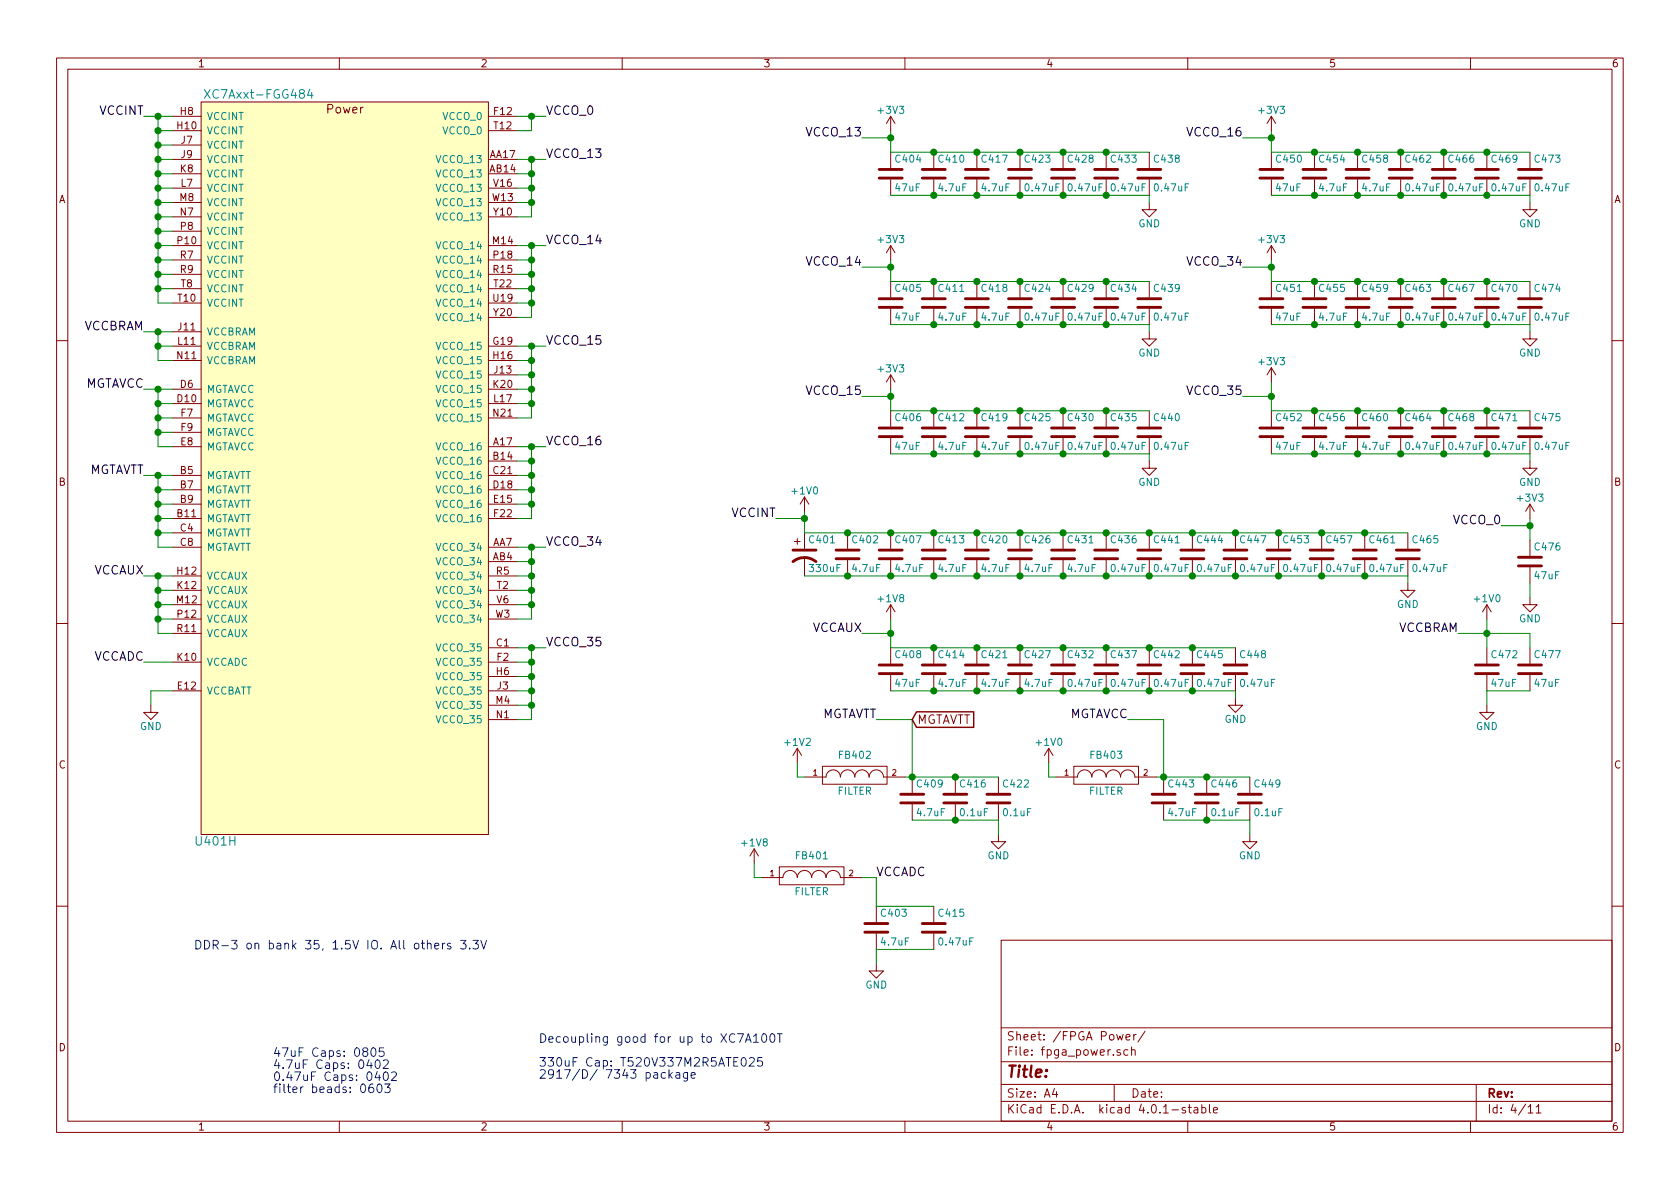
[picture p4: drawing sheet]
EESchema Schematic File Version 2
LIBS:artix7_pcie_pcb-rescue
LIBS:power
LIBS:device
LIBS:transistors
LIBS:conn
LIBS:linear
LIBS:regul
LIBS:74xx
LIBS:cmos4000
LIBS:adc-dac
LIBS:memory
LIBS:xilinx
LIBS:microcontrollers
LIBS:dsp
LIBS:microchip
LIBS:analog_switches
LIBS:motorola
LIBS:texas
LIBS:intel
LIBS:audio
LIBS:interface
LIBS:digital-audio
LIBS:philips
LIBS:display
LIBS:cypress
LIBS:siliconi
LIBS:opto
LIBS:atmel
LIBS:contrib
LIBS:valves
LIBS:wbraun_ic_lib
LIBS:artix7_pcie_pcb-cache
EELAYER 25 0
EELAYER END
$Descr A4 11693 8268
encoding utf-8
Sheet 4 11
Title ""
Date ""
Rev ""
Comp ""
Comment1 ""
Comment2 ""
Comment3 ""
Comment4 ""
$EndDescr
$Comp
L XC7Axxt-FGG484-RESCUE-artix7_pcie_pcb U401
U 8 1
P 2400 3250
AR Path="/56186E99" Ref="U401"  Part="8" 
AR Path="/56184126/56186E99" Ref="U401"  Part="8" 
F 0 "U401" H 1500 650 60  0000 C CNN
F 1 "XC7Axxt-FGG484" H 1800 5850 60  0000 C CNN
F 2 "wbraun_smd:BGA_484_22x22_FULLARRAY_1MM" H 2400 3300 60  0001 C CNN
F 3 "" H 2400 3300 60  0000 C CNN
	8    2400 3250
	1    0    0    -1  
$EndComp
$Comp
L C C454
U 1 1
P 9150 1200
F 0 "C454" H 9175 1300 50  0000 L CNN
F 1 "4.7uF" H 9175 1100 50  0000 L CNN
F 2 "wbraun_smd:0402_in_grid" H 9188 1050 30  0001 C CNN
F 3 "" H 9150 1200 60  0000 C CNN
	1    9150 1200
	1    0    0    -1  
$EndComp
$Comp
L C C458
U 1 1
P 9450 1200
F 0 "C458" H 9475 1300 50  0000 L CNN
F 1 "4.7uF" H 9475 1100 50  0000 L CNN
F 2 "wbraun_smd:0402_in_grid" H 9488 1050 30  0001 C CNN
F 3 "" H 9450 1200 60  0000 C CNN
	1    9450 1200
	1    0    0    -1  
$EndComp
$Comp
L C C450
U 1 1
P 8850 1200
F 0 "C450" H 8875 1300 50  0000 L CNN
F 1 "47uF" H 8875 1100 50  0000 L CNN
F 2 "wbraun_smd:C_0805" H 8888 1050 30  0001 C CNN
F 3 "" H 8850 1200 60  0000 C CNN
	1    8850 1200
	1    0    0    -1  
$EndComp
$Comp
L C C462
U 1 1
P 9750 1200
F 0 "C462" H 9775 1300 50  0000 L CNN
F 1 "0.47uF" H 9775 1100 50  0000 L CNN
F 2 "wbraun_smd:0402_in_grid" H 9788 1050 30  0001 C CNN
F 3 "" H 9750 1200 60  0000 C CNN
	1    9750 1200
	1    0    0    -1  
$EndComp
$Comp
L C C466
U 1 1
P 10050 1200
F 0 "C466" H 10075 1300 50  0000 L CNN
F 1 "0.47uF" H 10075 1100 50  0000 L CNN
F 2 "wbraun_smd:0402_in_grid" H 10088 1050 30  0001 C CNN
F 3 "" H 10050 1200 60  0000 C CNN
	1    10050 1200
	1    0    0    -1  
$EndComp
$Comp
L C C469
U 1 1
P 10350 1200
F 0 "C469" H 10375 1300 50  0000 L CNN
F 1 "0.47uF" H 10375 1100 50  0000 L CNN
F 2 "wbraun_smd:0402_in_grid" H 10388 1050 30  0001 C CNN
F 3 "" H 10350 1200 60  0000 C CNN
	1    10350 1200
	1    0    0    -1  
$EndComp
$Comp
L C C473
U 1 1
P 10650 1200
F 0 "C473" H 10675 1300 50  0000 L CNN
F 1 "0.47uF" H 10675 1100 50  0000 L CNN
F 2 "wbraun_smd:0402_in_grid" H 10688 1050 30  0001 C CNN
F 3 "" H 10650 1200 60  0000 C CNN
	1    10650 1200
	1    0    0    -1  
$EndComp
$Comp
L GND #PWR047
U 1 1
P 10650 1400
F 0 "#PWR047" H 10650 1150 50  0001 C CNN
F 1 "GND" H 10650 1250 50  0000 C CNN
F 2 "" H 10650 1400 60  0000 C CNN
F 3 "" H 10650 1400 60  0000 C CNN
	1    10650 1400
	1    0    0    -1  
$EndComp
Wire Wire Line
	8850 1050 10650 1050
Connection ~ 9150 1050
Connection ~ 9450 1050
Connection ~ 9750 1050
Connection ~ 10050 1050
Connection ~ 10350 1050
Wire Wire Line
	8850 1350 10650 1350
Connection ~ 9150 1350
Connection ~ 9450 1350
Connection ~ 9750 1350
Connection ~ 10050 1350
Connection ~ 10350 1350
Wire Wire Line
	8850 900  8850 1050
Wire Wire Line
	8850 950  8650 950 
$Comp
L C C455
U 1 1
P 9150 2100
F 0 "C455" H 9175 2200 50  0000 L CNN
F 1 "4.7uF" H 9175 2000 50  0000 L CNN
F 2 "wbraun_smd:0402_in_grid" H 9188 1950 30  0001 C CNN
F 3 "" H 9150 2100 60  0000 C CNN
	1    9150 2100
	1    0    0    -1  
$EndComp
$Comp
L C C459
U 1 1
P 9450 2100
F 0 "C459" H 9475 2200 50  0000 L CNN
F 1 "4.7uF" H 9475 2000 50  0000 L CNN
F 2 "wbraun_smd:0402_in_grid" H 9488 1950 30  0001 C CNN
F 3 "" H 9450 2100 60  0000 C CNN
	1    9450 2100
	1    0    0    -1  
$EndComp
$Comp
L C C451
U 1 1
P 8850 2100
F 0 "C451" H 8875 2200 50  0000 L CNN
F 1 "47uF" H 8875 2000 50  0000 L CNN
F 2 "wbraun_smd:C_0805" H 8888 1950 30  0001 C CNN
F 3 "" H 8850 2100 60  0000 C CNN
	1    8850 2100
	1    0    0    -1  
$EndComp
$Comp
L C C463
U 1 1
P 9750 2100
F 0 "C463" H 9775 2200 50  0000 L CNN
F 1 "0.47uF" H 9775 2000 50  0000 L CNN
F 2 "wbraun_smd:0402_in_grid" H 9788 1950 30  0001 C CNN
F 3 "" H 9750 2100 60  0000 C CNN
	1    9750 2100
	1    0    0    -1  
$EndComp
$Comp
L C C467
U 1 1
P 10050 2100
F 0 "C467" H 10075 2200 50  0000 L CNN
F 1 "0.47uF" H 10075 2000 50  0000 L CNN
F 2 "wbraun_smd:0402_in_grid" H 10088 1950 30  0001 C CNN
F 3 "" H 10050 2100 60  0000 C CNN
	1    10050 2100
	1    0    0    -1  
$EndComp
$Comp
L C C470
U 1 1
P 10350 2100
F 0 "C470" H 10375 2200 50  0000 L CNN
F 1 "0.47uF" H 10375 2000 50  0000 L CNN
F 2 "wbraun_smd:0402_in_grid" H 10388 1950 30  0001 C CNN
F 3 "" H 10350 2100 60  0000 C CNN
	1    10350 2100
	1    0    0    -1  
$EndComp
$Comp
L C C474
U 1 1
P 10650 2100
F 0 "C474" H 10675 2200 50  0000 L CNN
F 1 "0.47uF" H 10675 2000 50  0000 L CNN
F 2 "wbraun_smd:0402_in_grid" H 10688 1950 30  0001 C CNN
F 3 "" H 10650 2100 60  0000 C CNN
	1    10650 2100
	1    0    0    -1  
$EndComp
$Comp
L GND #PWR048
U 1 1
P 10650 2300
F 0 "#PWR048" H 10650 2050 50  0001 C CNN
F 1 "GND" H 10650 2150 50  0000 C CNN
F 2 "" H 10650 2300 60  0000 C CNN
F 3 "" H 10650 2300 60  0000 C CNN
	1    10650 2300
	1    0    0    -1  
$EndComp
Wire Wire Line
	8850 1950 10650 1950
Connection ~ 9150 1950
Connection ~ 9450 1950
Connection ~ 9750 1950
Connection ~ 10050 1950
Connection ~ 10350 1950
Wire Wire Line
	8850 2250 10650 2250
Connection ~ 9150 2250
Connection ~ 9450 2250
Connection ~ 9750 2250
Connection ~ 10050 2250
Connection ~ 10350 2250
Wire Wire Line
	8850 1800 8850 1950
Wire Wire Line
	8850 1850 8650 1850
$Comp
L C C456
U 1 1
P 9150 3000
F 0 "C456" H 9175 3100 50  0000 L CNN
F 1 "4.7uF" H 9175 2900 50  0000 L CNN
F 2 "wbraun_smd:0402_in_grid" H 9188 2850 30  0001 C CNN
F 3 "" H 9150 3000 60  0000 C CNN
	1    9150 3000
	1    0    0    -1  
$EndComp
$Comp
L C C460
U 1 1
P 9450 3000
F 0 "C460" H 9475 3100 50  0000 L CNN
F 1 "4.7uF" H 9475 2900 50  0000 L CNN
F 2 "wbraun_smd:0402_in_grid" H 9488 2850 30  0001 C CNN
F 3 "" H 9450 3000 60  0000 C CNN
	1    9450 3000
	1    0    0    -1  
$EndComp
$Comp
L C C452
U 1 1
P 8850 3000
F 0 "C452" H 8875 3100 50  0000 L CNN
F 1 "47uF" H 8875 2900 50  0000 L CNN
F 2 "wbraun_smd:C_0805" H 8888 2850 30  0001 C CNN
F 3 "" H 8850 3000 60  0000 C CNN
	1    8850 3000
	1    0    0    -1  
$EndComp
$Comp
L C C464
U 1 1
P 9750 3000
F 0 "C464" H 9775 3100 50  0000 L CNN
F 1 "0.47uF" H 9775 2900 50  0000 L CNN
F 2 "wbraun_smd:0402_in_grid" H 9788 2850 30  0001 C CNN
F 3 "" H 9750 3000 60  0000 C CNN
	1    9750 3000
	1    0    0    -1  
$EndComp
$Comp
L C C468
U 1 1
P 10050 3000
F 0 "C468" H 10075 3100 50  0000 L CNN
F 1 "0.47uF" H 10075 2900 50  0000 L CNN
F 2 "wbraun_smd:0402_in_grid" H 10088 2850 30  0001 C CNN
F 3 "" H 10050 3000 60  0000 C CNN
	1    10050 3000
	1    0    0    -1  
$EndComp
$Comp
L C C471
U 1 1
P 10350 3000
F 0 "C471" H 10375 3100 50  0000 L CNN
F 1 "0.47uF" H 10375 2900 50  0000 L CNN
F 2 "wbraun_smd:0402_in_grid" H 10388 2850 30  0001 C CNN
F 3 "" H 10350 3000 60  0000 C CNN
	1    10350 3000
	1    0    0    -1  
$EndComp
$Comp
L C C475
U 1 1
P 10650 3000
F 0 "C475" H 10675 3100 50  0000 L CNN
F 1 "0.47uF" H 10675 2900 50  0000 L CNN
F 2 "wbraun_smd:0402_in_grid" H 10688 2850 30  0001 C CNN
F 3 "" H 10650 3000 60  0000 C CNN
	1    10650 3000
	1    0    0    -1  
$EndComp
$Comp
L GND #PWR049
U 1 1
P 10650 3200
F 0 "#PWR049" H 10650 2950 50  0001 C CNN
F 1 "GND" H 10650 3050 50  0000 C CNN
F 2 "" H 10650 3200 60  0000 C CNN
F 3 "" H 10650 3200 60  0000 C CNN
	1    10650 3200
	1    0    0    -1  
$EndComp
Wire Wire Line
	8850 2850 10650 2850
Connection ~ 9150 2850
Connection ~ 9450 2850
Connection ~ 9750 2850
Connection ~ 10050 2850
Connection ~ 10350 2850
Wire Wire Line
	8850 3150 10650 3150
Connection ~ 9150 3150
Connection ~ 9450 3150
Connection ~ 9750 3150
Connection ~ 10050 3150
Connection ~ 10350 3150
Wire Wire Line
	8850 2650 8850 2850
Wire Wire Line
	8850 2750 8650 2750
Wire Wire Line
	3600 1100 3800 1100
Wire Wire Line
	3700 1100 3700 1500
Wire Wire Line
	3700 1500 3600 1500
Wire Wire Line
	3600 1400 3700 1400
Connection ~ 3700 1400
Wire Wire Line
	3600 1300 3700 1300
Connection ~ 3700 1300
Wire Wire Line
	3600 1200 3700 1200
Connection ~ 3700 1200
Connection ~ 3700 1100
Wire Wire Line
	3600 1700 3800 1700
Wire Wire Line
	3700 1700 3700 2200
Wire Wire Line
	3700 2200 3600 2200
Connection ~ 3700 1700
Wire Wire Line
	3600 2100 3700 2100
Connection ~ 3700 2100
Wire Wire Line
	3600 2000 3700 2000
Connection ~ 3700 2000
Wire Wire Line
	3600 1900 3700 1900
Connection ~ 3700 1900
Wire Wire Line
	3600 1800 3700 1800
Connection ~ 3700 1800
Wire Wire Line
	3700 2400 3700 2900
Wire Wire Line
	3700 2900 3600 2900
Wire Wire Line
	3600 2400 3800 2400
Connection ~ 3700 2400
Wire Wire Line
	3600 2500 3700 2500
Connection ~ 3700 2500
Wire Wire Line
	3600 2600 3700 2600
Connection ~ 3700 2600
Wire Wire Line
	3600 2700 3700 2700
Connection ~ 3700 2700
Wire Wire Line
	3600 2800 3700 2800
Connection ~ 3700 2800
Wire Wire Line
	3600 3100 3800 3100
Wire Wire Line
	3700 3100 3700 3600
Wire Wire Line
	3700 3600 3600 3600
Connection ~ 3700 3100
Wire Wire Line
	3600 3500 3700 3500
Connection ~ 3700 3500
Wire Wire Line
	3600 3400 3700 3400
Connection ~ 3700 3400
Wire Wire Line
	3600 3300 3700 3300
Connection ~ 3700 3300
Wire Wire Line
	3600 3200 3700 3200
Connection ~ 3700 3200
Wire Wire Line
	3600 3800 3800 3800
Wire Wire Line
	3700 3800 3700 4300
Wire Wire Line
	3700 4200 3600 4200
Connection ~ 3700 3800
Wire Wire Line
	3600 3900 3700 3900
Connection ~ 3700 3900
Wire Wire Line
	3600 4000 3700 4000
Connection ~ 3700 4000
Wire Wire Line
	3600 4100 3700 4100
Connection ~ 3700 4100
Wire Wire Line
	3600 4500 3800 4500
Wire Wire Line
	3700 4500 3700 5000
Wire Wire Line
	3700 5000 3600 5000
Wire Wire Line
	3600 4900 3700 4900
Connection ~ 3700 4900
Wire Wire Line
	3600 4800 3700 4800
Connection ~ 3700 4800
Wire Wire Line
	3600 4700 3700 4700
Connection ~ 3700 4700
Wire Wire Line
	3600 4600 3700 4600
Connection ~ 3700 4600
Connection ~ 3700 4500
Wire Wire Line
	1000 800  1200 800 
Wire Wire Line
	1100 800  1100 2100
Wire Wire Line
	1100 2100 1200 2100
Wire Wire Line
	1200 2000 1100 2000
Connection ~ 1100 2000
Wire Wire Line
	1200 1900 1100 1900
Connection ~ 1100 1900
Wire Wire Line
	1200 1800 1100 1800
Connection ~ 1100 1800
Wire Wire Line
	1200 1700 1100 1700
Connection ~ 1100 1700
Wire Wire Line
	1200 1600 1100 1600
Connection ~ 1100 1600
Wire Wire Line
	1200 1500 1100 1500
Connection ~ 1100 1500
Wire Wire Line
	1200 1400 1100 1400
Connection ~ 1100 1400
Wire Wire Line
	1200 1300 1100 1300
Connection ~ 1100 1300
Wire Wire Line
	1200 1200 1100 1200
Connection ~ 1100 1200
Wire Wire Line
	1200 1100 1100 1100
Connection ~ 1100 1100
Wire Wire Line
	1200 1000 1100 1000
Connection ~ 1100 1000
Wire Wire Line
	1200 900  1100 900 
Connection ~ 1100 900 
Wire Wire Line
	1000 2300 1200 2300
Wire Wire Line
	1100 2300 1100 2500
Wire Wire Line
	1100 2500 1200 2500
Wire Wire Line
	1200 2400 1100 2400
Connection ~ 1100 2400
Wire Wire Line
	1000 2700 1200 2700
Wire Wire Line
	1100 2700 1100 3100
Wire Wire Line
	1100 3100 1200 3100
Wire Wire Line
	1200 2800 1100 2800
Connection ~ 1100 2800
Wire Wire Line
	1200 2900 1100 2900
Connection ~ 1100 2900
Wire Wire Line
	1200 3000 1100 3000
Connection ~ 1100 3000
Wire Wire Line
	1000 3300 1200 3300
Wire Wire Line
	1100 3300 1100 3800
Wire Wire Line
	1100 3800 1200 3800
Wire Wire Line
	1200 3400 1100 3400
Connection ~ 1100 3400
Wire Wire Line
	1200 3500 1100 3500
Connection ~ 1100 3500
Wire Wire Line
	1200 3600 1100 3600
Connection ~ 1100 3600
Wire Wire Line
	1200 3700 1100 3700
Connection ~ 1100 3700
Wire Wire Line
	1000 4000 1200 4000
Wire Wire Line
	1100 4000 1100 4400
Wire Wire Line
	1100 4400 1200 4400
Wire Wire Line
	1200 4100 1100 4100
Connection ~ 1100 4100
Wire Wire Line
	1200 4200 1100 4200
Connection ~ 1100 4200
Wire Wire Line
	1200 4300 1100 4300
Connection ~ 1100 4300
Connection ~ 1100 4000
Connection ~ 1100 3300
Connection ~ 1100 2700
Connection ~ 1100 2300
Connection ~ 1100 800 
Wire Wire Line
	3600 800  3800 800 
Wire Wire Line
	3700 800  3700 900 
Wire Wire Line
	3700 900  3600 900 
Connection ~ 3700 800 
Text Label 8650 950  2    60   ~ 0
VCCO_16
Text Label 8650 1850 2    60   ~ 0
VCCO_34
Text Label 3800 1100 0    60   ~ 0
VCCO_13
Text Label 3800 1700 0    60   ~ 0
VCCO_14
Text Label 3800 2400 0    60   ~ 0
VCCO_15
Text Label 3800 3100 0    60   ~ 0
VCCO_16
Text Label 3800 3800 0    60   ~ 0
VCCO_34
Text Label 3800 4500 0    60   ~ 0
VCCO_35
Wire Wire Line
	10650 1350 10650 1400
Wire Wire Line
	10650 2250 10650 2300
Wire Wire Line
	10650 3150 10650 3200
$Comp
L C C410
U 1 1
P 6500 1200
F 0 "C410" H 6525 1300 50  0000 L CNN
F 1 "4.7uF" H 6525 1100 50  0000 L CNN
F 2 "wbraun_smd:0402_in_grid" H 6538 1050 30  0001 C CNN
F 3 "" H 6500 1200 60  0000 C CNN
	1    6500 1200
	1    0    0    -1  
$EndComp
$Comp
L C C417
U 1 1
P 6800 1200
F 0 "C417" H 6825 1300 50  0000 L CNN
F 1 "4.7uF" H 6825 1100 50  0000 L CNN
F 2 "wbraun_smd:0402_in_grid" H 6838 1050 30  0001 C CNN
F 3 "" H 6800 1200 60  0000 C CNN
	1    6800 1200
	1    0    0    -1  
$EndComp
$Comp
L C C404
U 1 1
P 6200 1200
F 0 "C404" H 6225 1300 50  0000 L CNN
F 1 "47uF" H 6225 1100 50  0000 L CNN
F 2 "wbraun_smd:C_0805" H 6238 1050 30  0001 C CNN
F 3 "" H 6200 1200 60  0000 C CNN
	1    6200 1200
	1    0    0    -1  
$EndComp
$Comp
L C C423
U 1 1
P 7100 1200
F 0 "C423" H 7125 1300 50  0000 L CNN
F 1 "0.47uF" H 7125 1100 50  0000 L CNN
F 2 "wbraun_smd:0402_in_grid" H 7138 1050 30  0001 C CNN
F 3 "" H 7100 1200 60  0000 C CNN
	1    7100 1200
	1    0    0    -1  
$EndComp
$Comp
L C C428
U 1 1
P 7400 1200
F 0 "C428" H 7425 1300 50  0000 L CNN
F 1 "0.47uF" H 7425 1100 50  0000 L CNN
F 2 "wbraun_smd:0402_in_grid" H 7438 1050 30  0001 C CNN
F 3 "" H 7400 1200 60  0000 C CNN
	1    7400 1200
	1    0    0    -1  
$EndComp
$Comp
L C C433
U 1 1
P 7700 1200
F 0 "C433" H 7725 1300 50  0000 L CNN
F 1 "0.47uF" H 7725 1100 50  0000 L CNN
F 2 "wbraun_smd:0402_in_grid" H 7738 1050 30  0001 C CNN
F 3 "" H 7700 1200 60  0000 C CNN
	1    7700 1200
	1    0    0    -1  
$EndComp
$Comp
L C C438
U 1 1
P 8000 1200
F 0 "C438" H 8025 1300 50  0000 L CNN
F 1 "0.47uF" H 8025 1100 50  0000 L CNN
F 2 "wbraun_smd:0402_in_grid" H 8038 1050 30  0001 C CNN
F 3 "" H 8000 1200 60  0000 C CNN
	1    8000 1200
	1    0    0    -1  
$EndComp
$Comp
L GND #PWR050
U 1 1
P 8000 1400
F 0 "#PWR050" H 8000 1150 50  0001 C CNN
F 1 "GND" H 8000 1250 50  0000 C CNN
F 2 "" H 8000 1400 60  0000 C CNN
F 3 "" H 8000 1400 60  0000 C CNN
	1    8000 1400
	1    0    0    -1  
$EndComp
Wire Wire Line
	6200 1050 8000 1050
Connection ~ 6500 1050
Connection ~ 6800 1050
Connection ~ 7100 1050
Connection ~ 7400 1050
Connection ~ 7700 1050
Wire Wire Line
	6200 1350 8000 1350
Connection ~ 6500 1350
Connection ~ 6800 1350
Connection ~ 7100 1350
Connection ~ 7400 1350
Connection ~ 7700 1350
Wire Wire Line
	6200 900  6200 1050
Wire Wire Line
	6200 950  6000 950 
$Comp
L C C411
U 1 1
P 6500 2100
F 0 "C411" H 6525 2200 50  0000 L CNN
F 1 "4.7uF" H 6525 2000 50  0000 L CNN
F 2 "wbraun_smd:0402_in_grid" H 6538 1950 30  0001 C CNN
F 3 "" H 6500 2100 60  0000 C CNN
	1    6500 2100
	1    0    0    -1  
$EndComp
$Comp
L C C418
U 1 1
P 6800 2100
F 0 "C418" H 6825 2200 50  0000 L CNN
F 1 "4.7uF" H 6825 2000 50  0000 L CNN
F 2 "wbraun_smd:0402_in_grid" H 6838 1950 30  0001 C CNN
F 3 "" H 6800 2100 60  0000 C CNN
	1    6800 2100
	1    0    0    -1  
$EndComp
$Comp
L C C405
U 1 1
P 6200 2100
F 0 "C405" H 6225 2200 50  0000 L CNN
F 1 "47uF" H 6225 2000 50  0000 L CNN
F 2 "wbraun_smd:C_0805" H 6238 1950 30  0001 C CNN
F 3 "" H 6200 2100 60  0000 C CNN
	1    6200 2100
	1    0    0    -1  
$EndComp
$Comp
L C C424
U 1 1
P 7100 2100
F 0 "C424" H 7125 2200 50  0000 L CNN
F 1 "0.47uF" H 7125 2000 50  0000 L CNN
F 2 "wbraun_smd:0402_in_grid" H 7138 1950 30  0001 C CNN
F 3 "" H 7100 2100 60  0000 C CNN
	1    7100 2100
	1    0    0    -1  
$EndComp
$Comp
L C C429
U 1 1
P 7400 2100
F 0 "C429" H 7425 2200 50  0000 L CNN
F 1 "0.47uF" H 7425 2000 50  0000 L CNN
F 2 "wbraun_smd:0402_in_grid" H 7438 1950 30  0001 C CNN
F 3 "" H 7400 2100 60  0000 C CNN
	1    7400 2100
	1    0    0    -1  
$EndComp
$Comp
L C C434
U 1 1
P 7700 2100
F 0 "C434" H 7725 2200 50  0000 L CNN
F 1 "0.47uF" H 7725 2000 50  0000 L CNN
F 2 "wbraun_smd:0402_in_grid" H 7738 1950 30  0001 C CNN
F 3 "" H 7700 2100 60  0000 C CNN
	1    7700 2100
	1    0    0    -1  
$EndComp
$Comp
L C C439
U 1 1
P 8000 2100
F 0 "C439" H 8025 2200 50  0000 L CNN
F 1 "0.47uF" H 8025 2000 50  0000 L CNN
F 2 "wbraun_smd:0402_in_grid" H 8038 1950 30  0001 C CNN
F 3 "" H 8000 2100 60  0000 C CNN
	1    8000 2100
	1    0    0    -1  
$EndComp
$Comp
L GND #PWR051
U 1 1
P 8000 2300
F 0 "#PWR051" H 8000 2050 50  0001 C CNN
F 1 "GND" H 8000 2150 50  0000 C CNN
F 2 "" H 8000 2300 60  0000 C CNN
F 3 "" H 8000 2300 60  0000 C CNN
	1    8000 2300
	1    0    0    -1  
$EndComp
Wire Wire Line
	6200 1950 8000 1950
Connection ~ 6500 1950
Connection ~ 6800 1950
Connection ~ 7100 1950
Connection ~ 7400 1950
Connection ~ 7700 1950
Wire Wire Line
	6200 2250 8000 2250
Connection ~ 6500 2250
Connection ~ 6800 2250
Connection ~ 7100 2250
Connection ~ 7400 2250
Connection ~ 7700 2250
Wire Wire Line
	6200 1800 6200 1950
Wire Wire Line
	6200 1850 6000 1850
$Comp
L C C412
U 1 1
P 6500 3000
F 0 "C412" H 6525 3100 50  0000 L CNN
F 1 "4.7uF" H 6525 2900 50  0000 L CNN
F 2 "wbraun_smd:0402_in_grid" H 6538 2850 30  0001 C CNN
F 3 "" H 6500 3000 60  0000 C CNN
	1    6500 3000
	1    0    0    -1  
$EndComp
$Comp
L C C419
U 1 1
P 6800 3000
F 0 "C419" H 6825 3100 50  0000 L CNN
F 1 "4.7uF" H 6825 2900 50  0000 L CNN
F 2 "wbraun_smd:0402_in_grid" H 6838 2850 30  0001 C CNN
F 3 "" H 6800 3000 60  0000 C CNN
	1    6800 3000
	1    0    0    -1  
$EndComp
$Comp
L C C406
U 1 1
P 6200 3000
F 0 "C406" H 6225 3100 50  0000 L CNN
F 1 "47uF" H 6225 2900 50  0000 L CNN
F 2 "wbraun_smd:C_0805" H 6238 2850 30  0001 C CNN
F 3 "" H 6200 3000 60  0000 C CNN
	1    6200 3000
	1    0    0    -1  
$EndComp
$Comp
L C C425
U 1 1
P 7100 3000
F 0 "C425" H 7125 3100 50  0000 L CNN
F 1 "0.47uF" H 7125 2900 50  0000 L CNN
F 2 "wbraun_smd:0402_in_grid" H 7138 2850 30  0001 C CNN
F 3 "" H 7100 3000 60  0000 C CNN
	1    7100 3000
	1    0    0    -1  
$EndComp
$Comp
L C C430
U 1 1
P 7400 3000
F 0 "C430" H 7425 3100 50  0000 L CNN
F 1 "0.47uF" H 7425 2900 50  0000 L CNN
F 2 "wbraun_smd:0402_in_grid" H 7438 2850 30  0001 C CNN
F 3 "" H 7400 3000 60  0000 C CNN
	1    7400 3000
	1    0    0    -1  
$EndComp
$Comp
L C C435
U 1 1
P 7700 3000
F 0 "C435" H 7725 3100 50  0000 L CNN
F 1 "0.47uF" H 7725 2900 50  0000 L CNN
F 2 "wbraun_smd:0402_in_grid" H 7738 2850 30  0001 C CNN
F 3 "" H 7700 3000 60  0000 C CNN
	1    7700 3000
	1    0    0    -1  
$EndComp
$Comp
L C C440
U 1 1
P 8000 3000
F 0 "C440" H 8025 3100 50  0000 L CNN
F 1 "0.47uF" H 8025 2900 50  0000 L CNN
F 2 "wbraun_smd:0402_in_grid" H 8038 2850 30  0001 C CNN
F 3 "" H 8000 3000 60  0000 C CNN
	1    8000 3000
	1    0    0    -1  
$EndComp
$Comp
L GND #PWR052
U 1 1
P 8000 3200
F 0 "#PWR052" H 8000 2950 50  0001 C CNN
F 1 "GND" H 8000 3050 50  0000 C CNN
F 2 "" H 8000 3200 60  0000 C CNN
F 3 "" H 8000 3200 60  0000 C CNN
	1    8000 3200
	1    0    0    -1  
$EndComp
Wire Wire Line
	6200 2850 8000 2850
Connection ~ 6500 2850
Connection ~ 6800 2850
Connection ~ 7100 2850
Connection ~ 7400 2850
Connection ~ 7700 2850
Wire Wire Line
	6200 3150 8000 3150
Connection ~ 6500 3150
Connection ~ 6800 3150
Connection ~ 7100 3150
Connection ~ 7400 3150
Connection ~ 7700 3150
Wire Wire Line
	6200 2700 6200 2850
Wire Wire Line
	6200 2750 6000 2750
Text Label 6000 950  2    60   ~ 0
VCCO_13
Text Label 6000 1850 2    60   ~ 0
VCCO_14
Wire Wire Line
	8000 1350 8000 1400
Wire Wire Line
	8000 2250 8000 2300
Wire Wire Line
	8000 3150 8000 3200
Text Label 6000 2750 2    60   ~ 0
VCCO_15
Text Label 8650 2750 2    60   ~ 0
VCCO_35
$Comp
L C C476
U 1 1
P 10650 3900
F 0 "C476" H 10675 4000 50  0000 L CNN
F 1 "47uF" H 10675 3800 50  0000 L CNN
F 2 "wbraun_smd:C_0805" H 10688 3750 30  0001 C CNN
F 3 "" H 10650 3900 60  0000 C CNN
	1    10650 3900
	1    0    0    -1  
$EndComp
$Comp
L GND #PWR053
U 1 1
P 10650 4150
F 0 "#PWR053" H 10650 3900 50  0001 C CNN
F 1 "GND" H 10650 4000 50  0000 C CNN
F 2 "" H 10650 4150 60  0000 C CNN
F 3 "" H 10650 4150 60  0000 C CNN
	1    10650 4150
	1    0    0    -1  
$EndComp
Wire Wire Line
	10650 4050 10650 4150
Wire Wire Line
	10650 3600 10650 3750
Wire Wire Line
	10650 3650 10450 3650
Text Label 10450 3650 2    60   ~ 0
VCCO_0
Text Label 3800 800  0    60   ~ 0
VCCO_0
$Comp
L C C444
U 1 1
P 8300 3850
F 0 "C444" H 8325 3950 50  0000 L CNN
F 1 "0.47uF" H 8325 3750 50  0000 L CNN
F 2 "wbraun_smd:0402_in_grid" H 8338 3700 30  0001 C CNN
F 3 "" H 8300 3850 60  0000 C CNN
	1    8300 3850
	1    0    0    -1  
$EndComp
$Comp
L C C447
U 1 1
P 8600 3850
F 0 "C447" H 8625 3950 50  0000 L CNN
F 1 "0.47uF" H 8625 3750 50  0000 L CNN
F 2 "wbraun_smd:0402_in_grid" H 8638 3700 30  0001 C CNN
F 3 "" H 8600 3850 60  0000 C CNN
	1    8600 3850
	1    0    0    -1  
$EndComp
$Comp
L C C453
U 1 1
P 8900 3850
F 0 "C453" H 8925 3950 50  0000 L CNN
F 1 "0.47uF" H 8925 3750 50  0000 L CNN
F 2 "wbraun_smd:0402_in_grid" H 8938 3700 30  0001 C CNN
F 3 "" H 8900 3850 60  0000 C CNN
	1    8900 3850
	1    0    0    -1  
$EndComp
$Comp
L C C457
U 1 1
P 9200 3850
F 0 "C457" H 9225 3950 50  0000 L CNN
F 1 "0.47uF" H 9225 3750 50  0000 L CNN
F 2 "wbraun_smd:0402_in_grid" H 9238 3700 30  0001 C CNN
F 3 "" H 9200 3850 60  0000 C CNN
	1    9200 3850
	1    0    0    -1  
$EndComp
$Comp
L C C461
U 1 1
P 9500 3850
F 0 "C461" H 9525 3950 50  0000 L CNN
F 1 "0.47uF" H 9525 3750 50  0000 L CNN
F 2 "wbraun_smd:0402_in_grid" H 9538 3700 30  0001 C CNN
F 3 "" H 9500 3850 60  0000 C CNN
	1    9500 3850
	1    0    0    -1  
$EndComp
$Comp
L C C465
U 1 1
P 9800 3850
F 0 "C465" H 9825 3950 50  0000 L CNN
F 1 "0.47uF" H 9825 3750 50  0000 L CNN
F 2 "wbraun_smd:0402_in_grid" H 9838 3700 30  0001 C CNN
F 3 "" H 9800 3850 60  0000 C CNN
	1    9800 3850
	1    0    0    -1  
$EndComp
$Comp
L GND #PWR054
U 1 1
P 9800 4050
F 0 "#PWR054" H 9800 3800 50  0001 C CNN
F 1 "GND" H 9800 3900 50  0000 C CNN
F 2 "" H 9800 4050 60  0000 C CNN
F 3 "" H 9800 4050 60  0000 C CNN
	1    9800 4050
	1    0    0    -1  
$EndComp
Wire Wire Line
	9800 4000 9800 4050
$Comp
L C C413
U 1 1
P 6500 3850
F 0 "C413" H 6525 3950 50  0000 L CNN
F 1 "4.7uF" H 6525 3750 50  0000 L CNN
F 2 "wbraun_smd:0402_in_grid" H 6538 3700 30  0001 C CNN
F 3 "" H 6500 3850 60  0000 C CNN
	1    6500 3850
	1    0    0    -1  
$EndComp
$Comp
L C C420
U 1 1
P 6800 3850
F 0 "C420" H 6825 3950 50  0000 L CNN
F 1 "4.7uF" H 6825 3750 50  0000 L CNN
F 2 "wbraun_smd:0402_in_grid" H 6838 3700 30  0001 C CNN
F 3 "" H 6800 3850 60  0000 C CNN
	1    6800 3850
	1    0    0    -1  
$EndComp
$Comp
L C C426
U 1 1
P 7100 3850
F 0 "C426" H 7125 3950 50  0000 L CNN
F 1 "4.7uF" H 7125 3750 50  0000 L CNN
F 2 "wbraun_smd:0402_in_grid" H 7138 3700 30  0001 C CNN
F 3 "" H 7100 3850 60  0000 C CNN
	1    7100 3850
	1    0    0    -1  
$EndComp
$Comp
L C C431
U 1 1
P 7400 3850
F 0 "C431" H 7425 3950 50  0000 L CNN
F 1 "4.7uF" H 7425 3750 50  0000 L CNN
F 2 "wbraun_smd:0402_in_grid" H 7438 3700 30  0001 C CNN
F 3 "" H 7400 3850 60  0000 C CNN
	1    7400 3850
	1    0    0    -1  
$EndComp
$Comp
L CP1 C401
U 1 1
P 5600 3850
F 0 "C401" H 5625 3950 50  0000 L CNN
F 1 "330uF" H 5625 3750 50  0000 L CNN
F 2 "wbraun_smd:TantalC_SizeD_EIA-7343" H 5600 3850 60  0001 C CNN
F 3 "" H 5600 3850 60  0000 C CNN
	1    5600 3850
	1    0    0    -1  
$EndComp
Wire Wire Line
	5600 3550 5600 3700
Wire Wire Line
	5600 3600 5400 3600
Text Label 5400 3600 2    60   ~ 0
VCCINT
Text Label 1000 800  2    60   ~ 0
VCCINT
$Comp
L C C414
U 1 1
P 6500 4650
F 0 "C414" H 6525 4750 50  0000 L CNN
F 1 "4.7uF" H 6525 4550 50  0000 L CNN
F 2 "wbraun_smd:0402_in_grid" H 6538 4500 30  0001 C CNN
F 3 "" H 6500 4650 60  0000 C CNN
	1    6500 4650
	1    0    0    -1  
$EndComp
$Comp
L C C421
U 1 1
P 6800 4650
F 0 "C421" H 6825 4750 50  0000 L CNN
F 1 "4.7uF" H 6825 4550 50  0000 L CNN
F 2 "wbraun_smd:0402_in_grid" H 6838 4500 30  0001 C CNN
F 3 "" H 6800 4650 60  0000 C CNN
	1    6800 4650
	1    0    0    -1  
$EndComp
$Comp
L C C408
U 1 1
P 6200 4650
F 0 "C408" H 6225 4750 50  0000 L CNN
F 1 "47uF" H 6225 4550 50  0000 L CNN
F 2 "wbraun_smd:C_0805" H 6238 4500 30  0001 C CNN
F 3 "" H 6200 4650 60  0000 C CNN
	1    6200 4650
	1    0    0    -1  
$EndComp
$Comp
L C C432
U 1 1
P 7400 4650
F 0 "C432" H 7425 4750 50  0000 L CNN
F 1 "0.47uF" H 7425 4550 50  0000 L CNN
F 2 "wbraun_smd:0402_in_grid" H 7438 4500 30  0001 C CNN
F 3 "" H 7400 4650 60  0000 C CNN
	1    7400 4650
	1    0    0    -1  
$EndComp
$Comp
L C C437
U 1 1
P 7700 4650
F 0 "C437" H 7725 4750 50  0000 L CNN
F 1 "0.47uF" H 7725 4550 50  0000 L CNN
F 2 "wbraun_smd:0402_in_grid" H 7738 4500 30  0001 C CNN
F 3 "" H 7700 4650 60  0000 C CNN
	1    7700 4650
	1    0    0    -1  
$EndComp
$Comp
L C C442
U 1 1
P 8000 4650
F 0 "C442" H 8025 4750 50  0000 L CNN
F 1 "0.47uF" H 8025 4550 50  0000 L CNN
F 2 "wbraun_smd:0402_in_grid" H 8038 4500 30  0001 C CNN
F 3 "" H 8000 4650 60  0000 C CNN
	1    8000 4650
	1    0    0    -1  
$EndComp
$Comp
L C C445
U 1 1
P 8300 4650
F 0 "C445" H 8325 4750 50  0000 L CNN
F 1 "0.47uF" H 8325 4550 50  0000 L CNN
F 2 "wbraun_smd:0402_in_grid" H 8338 4500 30  0001 C CNN
F 3 "" H 8300 4650 60  0000 C CNN
	1    8300 4650
	1    0    0    -1  
$EndComp
$Comp
L GND #PWR055
U 1 1
P 8600 4850
F 0 "#PWR055" H 8600 4600 50  0001 C CNN
F 1 "GND" H 8600 4700 50  0000 C CNN
F 2 "" H 8600 4850 60  0000 C CNN
F 3 "" H 8600 4850 60  0000 C CNN
	1    8600 4850
	1    0    0    -1  
$EndComp
Wire Wire Line
	6200 4500 8600 4500
Connection ~ 6500 4500
Connection ~ 6800 4500
Connection ~ 7400 4500
Connection ~ 7700 4500
Connection ~ 8000 4500
Wire Wire Line
	6200 4800 8600 4800
Connection ~ 6800 4800
Connection ~ 7100 4800
Connection ~ 7700 4800
Connection ~ 8000 4800
Connection ~ 8300 4800
Wire Wire Line
	6200 4300 6200 4500
Wire Wire Line
	6200 4400 6000 4400
Wire Wire Line
	8600 4800 8600 4850
Text Label 6000 4400 2    60   ~ 0
VCCAUX
$Comp
L C C427
U 1 1
P 7100 4650
F 0 "C427" H 7125 4750 50  0000 L CNN
F 1 "4.7uF" H 7125 4550 50  0000 L CNN
F 2 "wbraun_smd:0402_in_grid" H 7138 4500 30  0001 C CNN
F 3 "" H 7100 4650 60  0000 C CNN
	1    7100 4650
	1    0    0    -1  
$EndComp
$Comp
L C C448
U 1 1
P 8600 4650
F 0 "C448" H 8625 4750 50  0000 L CNN
F 1 "0.47uF" H 8625 4550 50  0000 L CNN
F 2 "wbraun_smd:0402_in_grid" H 8638 4500 30  0001 C CNN
F 3 "" H 8600 4650 60  0000 C CNN
	1    8600 4650
	1    0    0    -1  
$EndComp
Connection ~ 6500 4800
Connection ~ 8300 4500
Text Label 1000 4000 2    60   ~ 0
VCCAUX
$Comp
L C C472
U 1 1
P 10350 4650
F 0 "C472" H 10375 4750 50  0000 L CNN
F 1 "47uF" H 10375 4550 50  0000 L CNN
F 2 "wbraun_smd:C_0805" H 10388 4500 30  0001 C CNN
F 3 "" H 10350 4650 60  0000 C CNN
	1    10350 4650
	1    0    0    -1  
$EndComp
$Comp
L GND #PWR056
U 1 1
P 10350 4900
F 0 "#PWR056" H 10350 4650 50  0001 C CNN
F 1 "GND" H 10350 4750 50  0000 C CNN
F 2 "" H 10350 4900 60  0000 C CNN
F 3 "" H 10350 4900 60  0000 C CNN
	1    10350 4900
	1    0    0    -1  
$EndComp
Wire Wire Line
	10350 4800 10350 4900
Wire Wire Line
	10350 4300 10350 4500
Wire Wire Line
	10150 4400 10650 4400
Text Label 10150 4400 2    60   ~ 0
VCCBRAM
$Comp
L C C477
U 1 1
P 10650 4650
F 0 "C477" H 10675 4750 50  0000 L CNN
F 1 "47uF" H 10675 4550 50  0000 L CNN
F 2 "wbraun_smd:C_0805" H 10688 4500 30  0001 C CNN
F 3 "" H 10650 4650 60  0000 C CNN
	1    10650 4650
	1    0    0    -1  
$EndComp
Wire Wire Line
	10650 4400 10650 4500
Connection ~ 10350 4400
Wire Wire Line
	10650 4800 10350 4800
Text Label 1000 2300 2    60   ~ 0
VCCBRAM
$Comp
L C C409
U 1 1
P 6350 5550
F 0 "C409" H 6375 5650 50  0000 L CNN
F 1 "4.7uF" H 6375 5450 50  0000 L CNN
F 2 "wbraun_smd:0402_in_grid" H 6388 5400 30  0001 C CNN
F 3 "" H 6350 5550 60  0000 C CNN
	1    6350 5550
	1    0    0    -1  
$EndComp
$Comp
L C C416
U 1 1
P 6650 5550
F 0 "C416" H 6675 5650 50  0000 L CNN
F 1 "0.1uF" H 6675 5450 50  0000 L CNN
F 2 "wbraun_smd:0402_in_grid" H 6688 5400 30  0001 C CNN
F 3 "" H 6650 5550 60  0000 C CNN
	1    6650 5550
	1    0    0    -1  
$EndComp
$Comp
L C C422
U 1 1
P 6950 5550
F 0 "C422" H 6975 5650 50  0000 L CNN
F 1 "0.1uF" H 6975 5450 50  0000 L CNN
F 2 "wbraun_smd:0402_in_grid" H 6988 5400 30  0001 C CNN
F 3 "" H 6950 5550 60  0000 C CNN
	1    6950 5550
	1    0    0    -1  
$EndComp
$Comp
L C C443
U 1 1
P 8100 5550
F 0 "C443" H 8125 5650 50  0000 L CNN
F 1 "4.7uF" H 8125 5450 50  0000 L CNN
F 2 "wbraun_smd:0402_in_grid" H 8138 5400 30  0001 C CNN
F 3 "" H 8100 5550 60  0000 C CNN
	1    8100 5550
	1    0    0    -1  
$EndComp
$Comp
L C C446
U 1 1
P 8400 5550
F 0 "C446" H 8425 5650 50  0000 L CNN
F 1 "0.1uF" H 8425 5450 50  0000 L CNN
F 2 "wbraun_smd:0402_in_grid" H 8438 5400 30  0001 C CNN
F 3 "" H 8400 5550 60  0000 C CNN
	1    8400 5550
	1    0    0    -1  
$EndComp
$Comp
L C C449
U 1 1
P 8700 5550
F 0 "C449" H 8725 5650 50  0000 L CNN
F 1 "0.1uF" H 8725 5450 50  0000 L CNN
F 2 "wbraun_smd:0402_in_grid" H 8738 5400 30  0001 C CNN
F 3 "" H 8700 5550 60  0000 C CNN
	1    8700 5550
	1    0    0    -1  
$EndComp
$Comp
L GND #PWR057
U 1 1
P 8700 5800
F 0 "#PWR057" H 8700 5550 50  0001 C CNN
F 1 "GND" H 8700 5650 50  0000 C CNN
F 2 "" H 8700 5800 60  0000 C CNN
F 3 "" H 8700 5800 60  0000 C CNN
	1    8700 5800
	1    0    0    -1  
$EndComp
$Comp
L GND #PWR058
U 1 1
P 6950 5800
F 0 "#PWR058" H 6950 5550 50  0001 C CNN
F 1 "GND" H 6950 5650 50  0000 C CNN
F 2 "" H 6950 5800 60  0000 C CNN
F 3 "" H 6950 5800 60  0000 C CNN
	1    6950 5800
	1    0    0    -1  
$EndComp
Wire Wire Line
	8700 5700 8700 5800
Wire Wire Line
	8100 5700 8700 5700
Connection ~ 8400 5700
Wire Wire Line
	6950 5700 6950 5800
Wire Wire Line
	6350 5700 6950 5700
Connection ~ 6650 5700
Wire Wire Line
	8050 5400 8700 5400
Connection ~ 8400 5400
Wire Wire Line
	6300 5400 6950 5400
Connection ~ 6650 5400
$Comp
L FILTER FB402
U 1 1
P 5950 5400
F 0 "FB402" H 5950 5550 50  0000 C CNN
F 1 "FILTER" H 5950 5300 50  0000 C CNN
F 2 "wbraun_smd:L_0603" H 5950 5400 60  0001 C CNN
F 3 "" H 5950 5400 60  0000 C CNN
	1    5950 5400
	1    0    0    -1  
$EndComp
$Comp
L FILTER FB403
U 1 1
P 7700 5400
F 0 "FB403" H 7700 5550 50  0000 C CNN
F 1 "FILTER" H 7700 5300 50  0000 C CNN
F 2 "wbraun_smd:L_0603" H 7700 5400 60  0001 C CNN
F 3 "" H 7700 5400 60  0000 C CNN
	1    7700 5400
	1    0    0    -1  
$EndComp
Connection ~ 6350 5400
Connection ~ 8100 5400
Wire Wire Line
	6350 5400 6350 5000
Wire Wire Line
	6350 5000 6100 5000
Wire Wire Line
	8100 5400 8100 5000
Wire Wire Line
	8100 5000 7850 5000
Text Label 6100 5000 2    60   ~ 0
MGTAVTT
Text Label 7850 5000 2    60   ~ 0
MGTAVCC
Text Label 1000 2700 2    60   ~ 0
MGTAVCC
Text Label 1000 3300 2    60   ~ 0
MGTAVTT
$Comp
L GND #PWR059
U 1 1
P 1050 4900
F 0 "#PWR059" H 1050 4650 50  0001 C CNN
F 1 "GND" H 1050 4750 50  0000 C CNN
F 2 "" H 1050 4900 60  0000 C CNN
F 3 "" H 1050 4900 60  0000 C CNN
	1    1050 4900
	1    0    0    -1  
$EndComp
$Comp
L C C403
U 1 1
P 6100 6450
F 0 "C403" H 6125 6550 50  0000 L CNN
F 1 "4.7uF" H 6125 6350 50  0000 L CNN
F 2 "wbraun_smd:0402_in_grid" H 6138 6300 30  0001 C CNN
F 3 "" H 6100 6450 60  0000 C CNN
	1    6100 6450
	1    0    0    -1  
$EndComp
$Comp
L GND #PWR060
U 1 1
P 6100 6700
F 0 "#PWR060" H 6100 6450 50  0001 C CNN
F 1 "GND" H 6100 6550 50  0000 C CNN
F 2 "" H 6100 6700 60  0000 C CNN
F 3 "" H 6100 6700 60  0000 C CNN
	1    6100 6700
	1    0    0    -1  
$EndComp
Wire Wire Line
	6100 6600 6100 6700
Wire Wire Line
	6100 6100 6100 6300
$Comp
L FILTER FB401
U 1 1
P 5650 6100
F 0 "FB401" H 5650 6250 50  0000 C CNN
F 1 "FILTER" H 5650 6000 50  0000 C CNN
F 2 "wbraun_smd:L_0603" H 5650 6100 60  0001 C CNN
F 3 "" H 5650 6100 60  0000 C CNN
	1    5650 6100
	1    0    0    -1  
$EndComp
Wire Wire Line
	6100 6100 6000 6100
$Comp
L C C415
U 1 1
P 6500 6450
F 0 "C415" H 6525 6550 50  0000 L CNN
F 1 "0.47uF" H 6525 6350 50  0000 L CNN
F 2 "wbraun_smd:0402_in_grid" H 6538 6300 30  0001 C CNN
F 3 "" H 6500 6450 60  0000 C CNN
	1    6500 6450
	1    0    0    -1  
$EndComp
Wire Wire Line
	6100 6300 6500 6300
Wire Wire Line
	6100 6600 6500 6600
Text Label 6100 6100 0    60   ~ 0
VCCADC
Wire Wire Line
	1000 4600 1200 4600
Wire Wire Line
	1200 4800 1050 4800
Wire Wire Line
	1050 4800 1050 4900
Text Label 1000 4600 2    60   ~ 0
VCCADC
Text Notes 1350 6600 0    60   ~ 0
DDR-3 on bank 35, 1.5V IO. All others 3.3V
$Comp
L +1V0 #PWR061
U 1 1
P 5600 3550
F 0 "#PWR061" H 5600 3400 50  0001 C CNN
F 1 "+1V0" H 5600 3690 50  0000 C CNN
F 2 "" H 5600 3550 60  0000 C CNN
F 3 "" H 5600 3550 60  0000 C CNN
	1    5600 3550
	1    0    0    -1  
$EndComp
$Comp
L +1V0 #PWR062
U 1 1
P 10350 4300
F 0 "#PWR062" H 10350 4150 50  0001 C CNN
F 1 "+1V0" H 10350 4440 50  0000 C CNN
F 2 "" H 10350 4300 60  0000 C CNN
F 3 "" H 10350 4300 60  0000 C CNN
	1    10350 4300
	1    0    0    -1  
$EndComp
$Comp
L +1V2 #PWR063
U 1 1
P 5550 5300
F 0 "#PWR063" H 5550 5150 50  0001 C CNN
F 1 "+1V2" H 5550 5440 50  0000 C CNN
F 2 "" H 5550 5300 60  0000 C CNN
F 3 "" H 5550 5300 60  0000 C CNN
	1    5550 5300
	1    0    0    -1  
$EndComp
$Comp
L +1V0 #PWR064
U 1 1
P 7300 5300
F 0 "#PWR064" H 7300 5150 50  0001 C CNN
F 1 "+1V0" H 7300 5440 50  0000 C CNN
F 2 "" H 7300 5300 60  0000 C CNN
F 3 "" H 7300 5300 60  0000 C CNN
	1    7300 5300
	1    0    0    -1  
$EndComp
$Comp
L +1V8 #PWR065
U 1 1
P 5250 6000
F 0 "#PWR065" H 5250 5850 50  0001 C CNN
F 1 "+1V8" H 5250 6140 50  0000 C CNN
F 2 "" H 5250 6000 60  0000 C CNN
F 3 "" H 5250 6000 60  0000 C CNN
	1    5250 6000
	1    0    0    -1  
$EndComp
$Comp
L +1V8 #PWR066
U 1 1
P 6200 4300
F 0 "#PWR066" H 6200 4150 50  0001 C CNN
F 1 "+1V8" H 6200 4440 50  0000 C CNN
F 2 "" H 6200 4300 60  0000 C CNN
F 3 "" H 6200 4300 60  0000 C CNN
	1    6200 4300
	1    0    0    -1  
$EndComp
$Comp
L +3V3 #PWR067
U 1 1
P 8850 1800
F 0 "#PWR067" H 8850 1650 50  0001 C CNN
F 1 "+3V3" H 8850 1940 50  0000 C CNN
F 2 "" H 8850 1800 60  0000 C CNN
F 3 "" H 8850 1800 60  0000 C CNN
	1    8850 1800
	1    0    0    -1  
$EndComp
$Comp
L +3V3 #PWR068
U 1 1
P 8850 900
F 0 "#PWR068" H 8850 750 50  0001 C CNN
F 1 "+3V3" H 8850 1040 50  0000 C CNN
F 2 "" H 8850 900 60  0000 C CNN
F 3 "" H 8850 900 60  0000 C CNN
	1    8850 900 
	1    0    0    -1  
$EndComp
$Comp
L +3V3 #PWR069
U 1 1
P 6200 900
F 0 "#PWR069" H 6200 750 50  0001 C CNN
F 1 "+3V3" H 6200 1040 50  0000 C CNN
F 2 "" H 6200 900 60  0000 C CNN
F 3 "" H 6200 900 60  0000 C CNN
	1    6200 900 
	1    0    0    -1  
$EndComp
$Comp
L +3V3 #PWR070
U 1 1
P 6200 1800
F 0 "#PWR070" H 6200 1650 50  0001 C CNN
F 1 "+3V3" H 6200 1940 50  0000 C CNN
F 2 "" H 6200 1800 60  0000 C CNN
F 3 "" H 6200 1800 60  0000 C CNN
	1    6200 1800
	1    0    0    -1  
$EndComp
$Comp
L +3V3 #PWR071
U 1 1
P 6200 2700
F 0 "#PWR071" H 6200 2550 50  0001 C CNN
F 1 "+3V3" H 6200 2840 50  0000 C CNN
F 2 "" H 6200 2700 60  0000 C CNN
F 3 "" H 6200 2700 60  0000 C CNN
	1    6200 2700
	1    0    0    -1  
$EndComp
$Comp
L +3V3 #PWR072
U 1 1
P 10650 3600
F 0 "#PWR072" H 10650 3450 50  0001 C CNN
F 1 "+3V3" H 10650 3740 50  0000 C CNN
F 2 "" H 10650 3600 60  0000 C CNN
F 3 "" H 10650 3600 60  0000 C CNN
	1    10650 3600
	1    0    0    -1  
$EndComp
Connection ~ 6200 950 
Connection ~ 8850 950 
Connection ~ 8850 1850
Connection ~ 6200 1850
Connection ~ 6200 2750
Connection ~ 8850 2750
Connection ~ 5600 3600
Connection ~ 6200 4400
Wire Wire Line
	7300 5300 7300 5400
Wire Wire Line
	7300 5400 7350 5400
Wire Wire Line
	5550 5300 5550 5400
Wire Wire Line
	5550 5400 5600 5400
Wire Wire Line
	5250 6000 5250 6100
Wire Wire Line
	5250 6100 5300 6100
Connection ~ 10650 3650
Text GLabel 6350 5000 2    60   Input ~ 0
MGTAVTT
Text Notes 1900 7600 0    60   ~ 0
47uF Caps: 0805\n4.7uF Caps: 0402\n0.47uF Caps: 0402\nfilter beads: 0603\n
$Comp
L C C402
U 1 1
P 5900 3850
F 0 "C402" H 5925 3950 50  0000 L CNN
F 1 "4.7uF" H 5925 3750 50  0000 L CNN
F 2 "wbraun_smd:0402_in_grid" H 5938 3700 30  0001 C CNN
F 3 "" H 5900 3850 60  0000 C CNN
	1    5900 3850
	1    0    0    -1  
$EndComp
$Comp
L C C407
U 1 1
P 6200 3850
F 0 "C407" H 6225 3950 50  0000 L CNN
F 1 "4.7uF" H 6225 3750 50  0000 L CNN
F 2 "wbraun_smd:0402_in_grid" H 6238 3700 30  0001 C CNN
F 3 "" H 6200 3850 60  0000 C CNN
	1    6200 3850
	1    0    0    -1  
$EndComp
$Comp
L C C436
U 1 1
P 7700 3850
F 0 "C436" H 7725 3950 50  0000 L CNN
F 1 "0.47uF" H 7725 3750 50  0000 L CNN
F 2 "wbraun_smd:0402_in_grid" H 7738 3700 30  0001 C CNN
F 3 "" H 7700 3850 60  0000 C CNN
	1    7700 3850
	1    0    0    -1  
$EndComp
$Comp
L C C441
U 1 1
P 8000 3850
F 0 "C441" H 8025 3950 50  0000 L CNN
F 1 "0.47uF" H 8025 3750 50  0000 L CNN
F 2 "wbraun_smd:0402_in_grid" H 8038 3700 30  0001 C CNN
F 3 "" H 8000 3850 60  0000 C CNN
	1    8000 3850
	1    0    0    -1  
$EndComp
Wire Wire Line
	5600 3700 9800 3700
Connection ~ 5900 3700
Connection ~ 6200 3700
Connection ~ 6500 3700
Connection ~ 6800 3700
Connection ~ 7100 3700
Connection ~ 7400 3700
Connection ~ 7700 3700
Connection ~ 8000 3700
Connection ~ 8300 3700
Connection ~ 8600 3700
Connection ~ 8900 3700
Connection ~ 9200 3700
Connection ~ 9500 3700
Wire Wire Line
	5600 4000 9800 4000
Connection ~ 5900 4000
Connection ~ 6200 4000
Connection ~ 6500 4000
Connection ~ 6800 4000
Connection ~ 7100 4000
Connection ~ 7400 4000
Connection ~ 7700 4000
Connection ~ 8000 4000
Connection ~ 8300 4000
Connection ~ 8600 4000
Connection ~ 8900 4000
Connection ~ 9200 4000
Connection ~ 9500 4000
Text Notes 3750 7250 0    60   ~ 0
Decoupling good for up to XC7A100T
Text Notes 3750 7500 0    60   ~ 0
330uF Cap: T520V337M2R5ATE025 \n2917/D/ 7343 package
Connection ~ 7100 4500
Connection ~ 7400 4800
$Comp
L +3V3 #PWR073
U 1 1
P 8850 2650
F 0 "#PWR073" H 8850 2500 50  0001 C CNN
F 1 "+3V3" H 8850 2790 50  0000 C CNN
F 2 "" H 8850 2650 60  0000 C CNN
F 3 "" H 8850 2650 60  0000 C CNN
	1    8850 2650
	1    0    0    -1  
$EndComp
Wire Wire Line
	3700 4300 3600 4300
Connection ~ 3700 4200
$EndSCHEMATC
